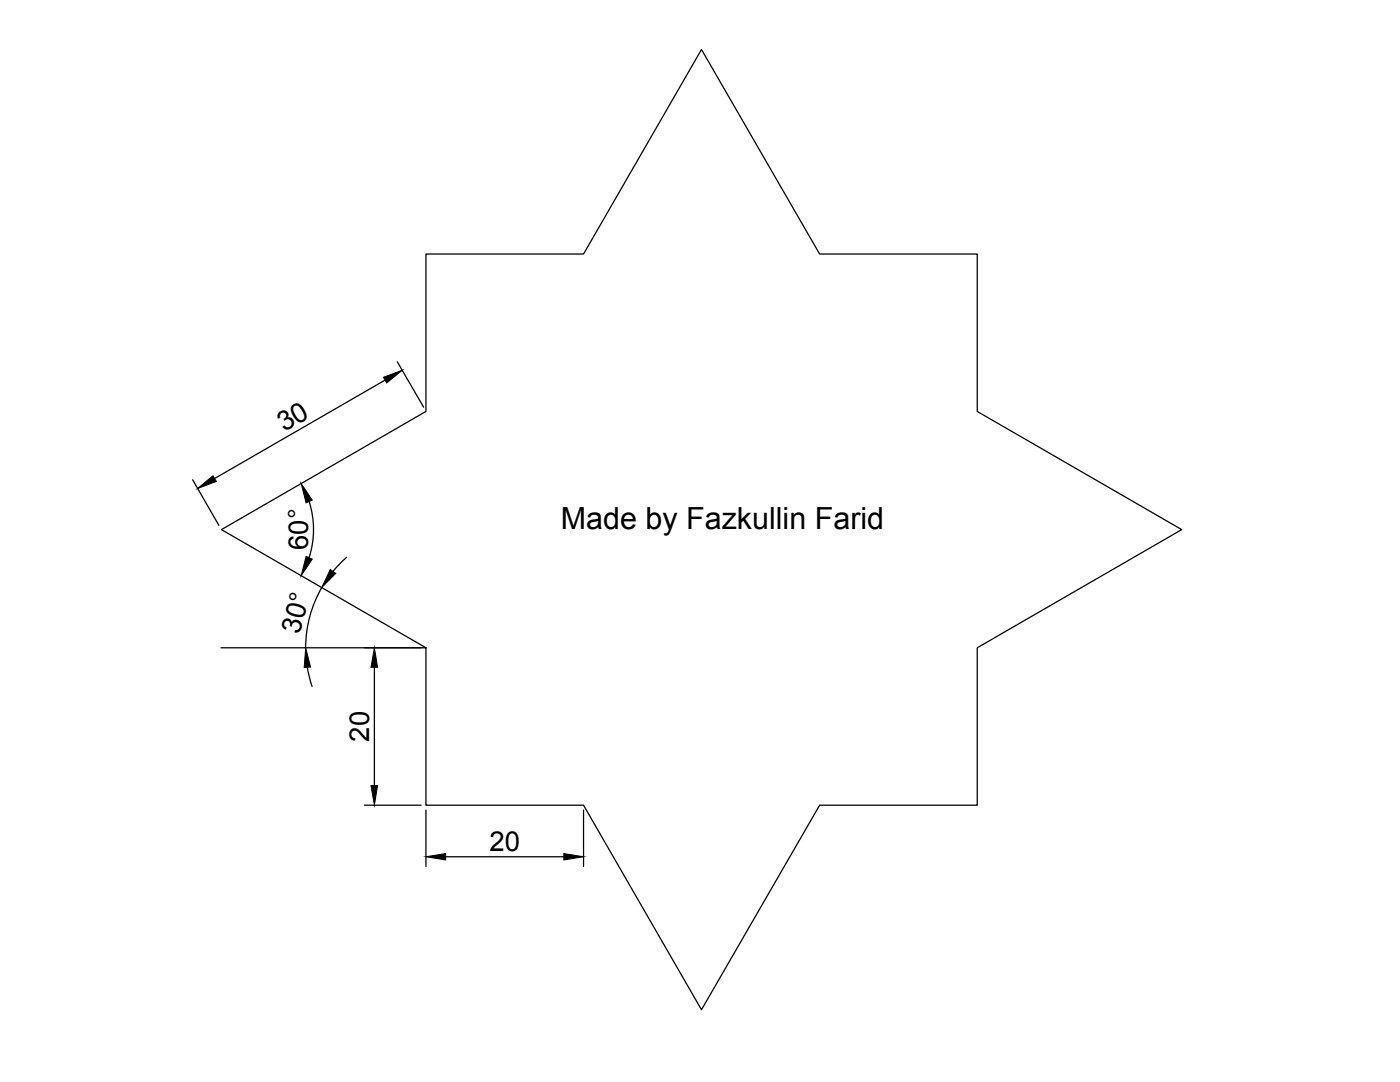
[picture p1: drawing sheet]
<svg xmlns="http://www.w3.org/2000/svg" width="279mm" height="216mm" viewBox="0 0 279 216" stroke-linecap="round" stroke-linejoin="round" font-family="sans-serif">
<!-- layer: 0 -->
<g fill="none" stroke="#000" stroke-width=".25">
<path d="M85 50.7h31.5l23.5-40.8 23.6 40.8h31.4v31.4l40.8 23.6-40.8 23.6v31.4h-31.4l-23.6 40.8-23.5-40.8h-31.5v-31.4l-40.8-23.6 40.8-23.6zM76.9 75.8l-34.1 19.7M79.3 72.2l5.2 9.1M38.4 95.7l5.3 9.1M61.7 100.1a18.4 18.4 0 0 1 0 11.2M64.2 117.2a24 24 0 0 0-3.2 12M69.2 111.2l-2.7 2.8M44.1 129.3h40.9M61.3 133.2l1 3.8M74.7 133.2v23.5M72.7 160.7h11.3M85 161.6v11.3"/>
<path d="M88.9 171h23.6M116.5 161.6v11.3"/>
</g>
<path d="M76.5 75.3l3.8-1.4-3.1 2.5zM39.5 97.5l3-2.6 .7 1.2zM60.1 96.5l2.2 3.3-1.2 .5zM61.1 111l1.2 .6-2.2 3.3zM65.9 113.6l1.1 .8-2.8 2.8zM61 129.3l1 3.8-1.3 .1zM74.7 129.3l.7 3.9h-1.4zM74 156.7h1.4l-.7 4zM85 171l3.9-.7v1.3zM112.5 170.3l4 .7-4 .6z" fill="#000" stroke="#000" stroke-width=".2"/>
<text font-size="6.1" x="111.9" y="105.6">Made by Fazkullin Farid</text>
<g font-size="5.5">
<text x="56.7" y="86.3" transform="rotate(-30 56.7 86.3)">30</text>
<text x="61.5" y="109.7" transform="rotate(-90 61.5 109.7)">60°</text>
<text x="59.8" y="126.7" transform="rotate(-75 59.8 126.7)">30°</text>
<text x="73.7" y="148" transform="rotate(-90 73.7 148)">20</text>
<text x="97.7" y="169.9">20</text>
</g>
</svg>
